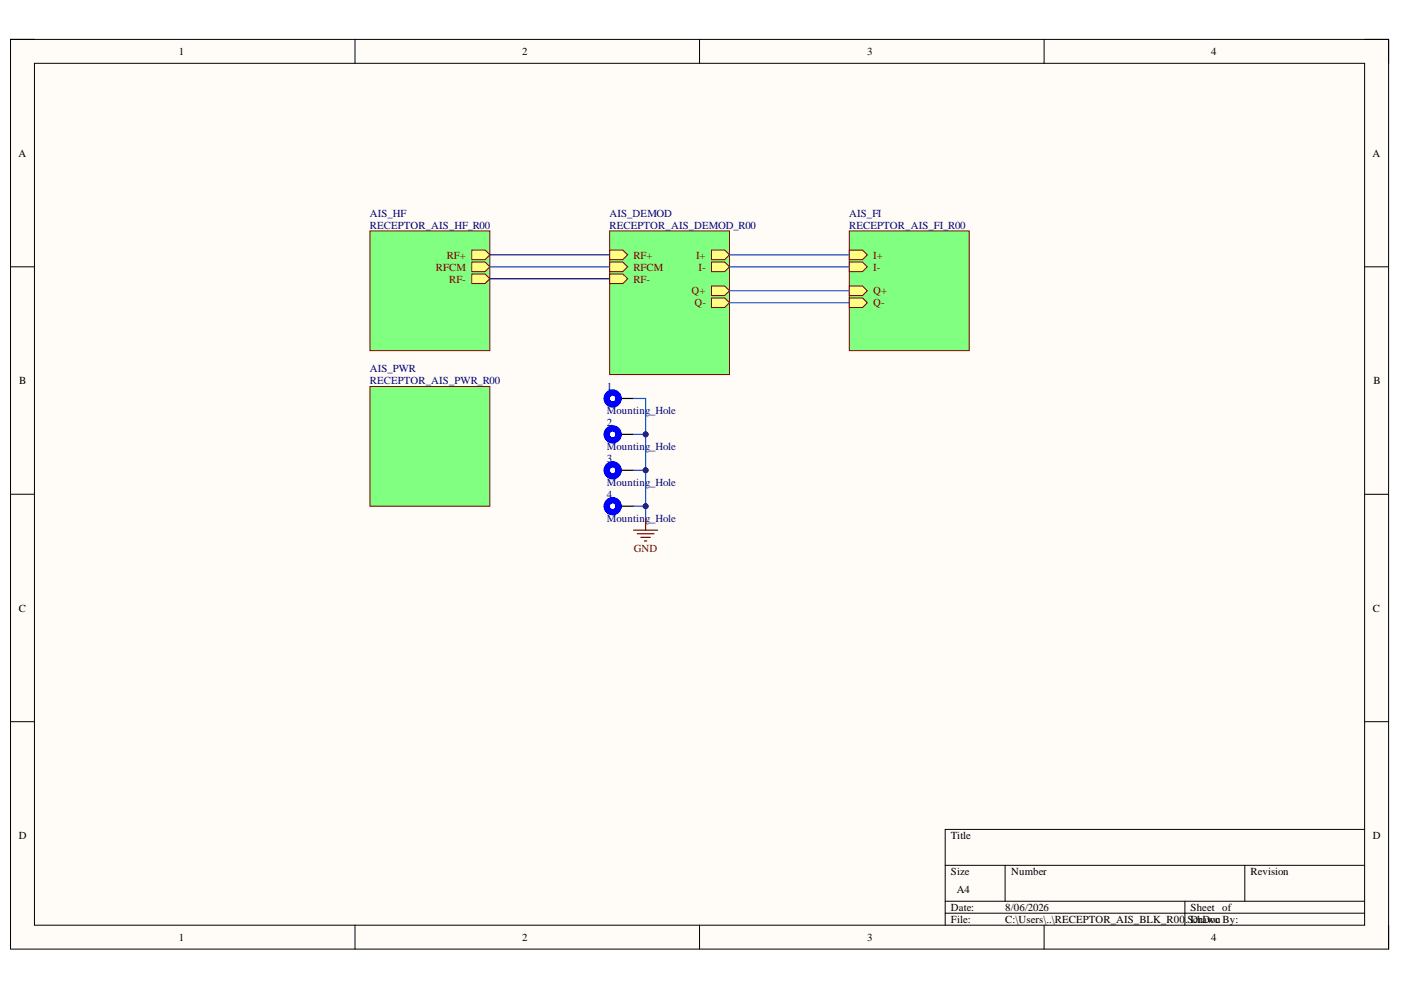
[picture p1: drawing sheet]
<svg xmlns="http://www.w3.org/2000/svg" width="297mm" height="210mm" viewBox="0 0 297 210" stroke-linecap="round" stroke-linejoin="round" font-family="sans-serif">
<path d="M2.2 8.4h292.2v192.8h-292.2z" fill-rule="evenodd" fill="#fffcf8"/>
<path d="M2.2 8.4h292.2v192.8h-292.2z" fill="none" stroke="#000" stroke-width=".21"/>
<path d="M7.3 13.4h282v182.8h-282z" fill-rule="evenodd" fill="#fffcf8"/>
<g fill="none" stroke="#000" stroke-width=".21">
<path d="M2.2 8.3h5.1M7.3 13.4h282v182.8h-282zM75.3 8.3v5.1M148.3 8.3v5.1M221.4 8.4v5M289.3 8.4h5.1v5M2.2 56.6h5.1M289.3 56.6h5.1M2.2 104.8h5.1M289.3 104.8h5.1M2.2 153h5.1M289.3 153h5.1"/>
<path d="M289.3 175.9h-88.9v20.3M75.3 196.2v5M148.3 196.2v5M200.4 183.5h88.9M200.4 191.1h88.9M200.4 193.6h88.9M213.1 183.5v7.6M221.4 196.2v5M251.2 191.1v5.1M263.9 183.5v7.6M294.4 196.2v5"/>
</g>
<path d="M78.4 49h25.5v25.3h-25.5z" fill-rule="evenodd" fill="#80ff80"/>
<path d="M78.4 49h25.5v25.3h-25.5z" fill="none" stroke="#800000" stroke-width=".21"/>
<path d="M100 53h2.8l1.1 1-1.1 1h-2.8z" fill-rule="evenodd" fill="#ffff80"/>
<path d="M100 53h2.8l1.1 1-1.1 1h-2.8z" fill="none" stroke="#800000" stroke-width=".21"/>
<path d="M100 58.1h2.8l1.1 1-1.1 1h-2.8z" fill-rule="evenodd" fill="#ffff80"/>
<path d="M100 58.1h2.8l1.1 1-1.1 1h-2.8z" fill="none" stroke="#800000" stroke-width=".21"/>
<path d="M100 55.6h2.8l1.1 1-1.1 1h-2.8z" fill-rule="evenodd" fill="#ffff80"/>
<path d="M100 55.6h2.8l1.1 1-1.1 1h-2.8z" fill="none" stroke="#800000" stroke-width=".21"/>
<path d="M129.3 49h25.4v30.4h-25.4z" fill-rule="evenodd" fill="#80ff80"/>
<path d="M129.3 49h25.4v30.4h-25.4z" fill="none" stroke="#800000" stroke-width=".21"/>
<path d="M129.3 58.1h2.8l1 1-1 1h-2.8z" fill-rule="evenodd" fill="#ffff80"/>
<path d="M129.3 58.1h2.8l1 1-1 1h-2.8z" fill="none" stroke="#800000" stroke-width=".21"/>
<path d="M129.3 53h2.8l1 1-1 1h-2.8z" fill-rule="evenodd" fill="#ffff80"/>
<path d="M129.3 53h2.8l1 1-1 1h-2.8z" fill="none" stroke="#800000" stroke-width=".21"/>
<path d="M150.9 60.6h2.7l1.1 1-1.1 1.1h-2.7z" fill-rule="evenodd" fill="#ffff80"/>
<path d="M150.9 60.6h2.7l1.1 1-1.1 1.1h-2.7z" fill="none" stroke="#800000" stroke-width=".21"/>
<path d="M150.9 63.2h2.7l1.1 1-1.1 1h-2.7z" fill-rule="evenodd" fill="#ffff80"/>
<path d="M150.9 63.2h2.7l1.1 1-1.1 1h-2.7z" fill="none" stroke="#800000" stroke-width=".21"/>
<path d="M129.3 55.6h2.8l1 1-1 1h-2.8z" fill-rule="evenodd" fill="#ffff80"/>
<path d="M129.3 55.6h2.8l1 1-1 1h-2.8z" fill="none" stroke="#800000" stroke-width=".21"/>
<path d="M150.9 55.6h2.7l1.1 1-1.1 1h-2.7z" fill-rule="evenodd" fill="#ffff80"/>
<path d="M150.9 55.6h2.7l1.1 1-1.1 1h-2.7z" fill="none" stroke="#800000" stroke-width=".21"/>
<path d="M150.9 53h2.7l1.1 1-1.1 1h-2.7z" fill-rule="evenodd" fill="#ffff80"/>
<path d="M150.9 53h2.7l1.1 1-1.1 1h-2.7z" fill="none" stroke="#800000" stroke-width=".21"/>
<path d="M103.9 54h25.4M103.9 59.1h25.4" fill="none" stroke="#000080" stroke-width=".25"/>
<path d="M180.1 49h25.4v25.3h-25.4z" fill-rule="evenodd" fill="#80ff80"/>
<path d="M180.1 49h25.4v25.3h-25.4z" fill="none" stroke="#800000" stroke-width=".21"/>
<path d="M180.1 53h2.8l1 1-1 1.1h-2.8z" fill-rule="evenodd" fill="#ffff80"/>
<path d="M180.1 53h2.8l1 1-1 1.1h-2.8z" fill="none" stroke="#800000" stroke-width=".21"/>
<path d="M180.1 55.6h2.8l1 1-1 1h-2.8z" fill-rule="evenodd" fill="#ffff80"/>
<path d="M180.1 55.6h2.8l1 1-1 1h-2.8z" fill="none" stroke="#800000" stroke-width=".21"/>
<path d="M180.1 60.6h2.8l1 1.1-1 1h-2.8z" fill-rule="evenodd" fill="#ffff80"/>
<path d="M180.1 60.6h2.8l1 1.1-1 1h-2.8z" fill="none" stroke="#800000" stroke-width=".21"/>
<path d="M180.1 63.2h2.8l1 1-1 1h-2.8z" fill-rule="evenodd" fill="#ffff80"/>
<path d="M180.1 63.2h2.8l1 1-1 1h-2.8z" fill="none" stroke="#800000" stroke-width=".21"/>
<path d="M78.4 82h25.5v25.3h-25.5z" fill-rule="evenodd" fill="#80ff80"/>
<path d="M78.4 82h25.5v25.3h-25.5z" fill="none" stroke="#800000" stroke-width=".21"/>
<path d="M103.9 56.6h25.4M154.7 56.6h25.4M154.7 54h25.4M154.7 61.7h25.4M154.7 64.2h25.4M134.3 84.5h2.6v25.4" fill="none" stroke="#15c" stroke-width=".25"/>
<g fill="none" stroke="#00f" stroke-width="1.3">
<circle cx="129.9" cy="84.5" r="1.27"/>
<circle cx="129.9" cy="92.1" r="1.27"/>
<circle cx="129.9" cy="99.7" r="1.27"/>
<circle cx="129.9" cy="107.3" r="1.27"/>
</g>
<path d="M131.8 84.5h2.5M131.8 92.1h2.5M131.8 99.7h2.5M131.8 107.3h2.5" fill="none" stroke="#000" stroke-width=".25"/>
<path d="M134.3 112.4h5.1M135.1 113.2h3.6M135.9 113.9h2M136.6 114.7h.5M136.9 109.9v2.5" fill="none" stroke="#800000" stroke-width=".25"/>
<circle cx="136.9" cy="107.3" r=".51" fill="#000080"/>
<circle cx="136.9" cy="107.3" r=".51" fill="none" stroke="#000080" stroke-width=".21"/>
<circle cx="136.9" cy="99.7" r=".51" fill="#000080"/>
<circle cx="136.9" cy="99.7" r=".51" fill="none" stroke="#000080" stroke-width=".21"/>
<circle cx="136.9" cy="92.1" r=".51" fill="#000080"/>
<circle cx="136.9" cy="92.1" r=".51" fill="none" stroke="#000080" stroke-width=".21"/>
<path d="M134.3 92.1h2.6" fill="none" stroke="#15c" stroke-width=".25"/>
<circle cx="136.9" cy="92.1" r=".51" fill="#000080"/>
<circle cx="136.9" cy="92.1" r=".51" fill="none" stroke="#000080" stroke-width=".21"/>
<path d="M134.3 99.7h2.6" fill="none" stroke="#15c" stroke-width=".25"/>
<circle cx="136.9" cy="99.7" r=".51" fill="#000080"/>
<circle cx="136.9" cy="99.7" r=".51" fill="none" stroke="#000080" stroke-width=".21"/>
<path d="M134.3 107.3h2.6" fill="none" stroke="#15c" stroke-width=".25"/>
<circle cx="136.9" cy="107.3" r=".51" fill="#000080"/>
<circle cx="136.9" cy="107.3" r=".51" fill="none" stroke="#000080" stroke-width=".21"/>
<g font-size="2.3">
<text x="37.9" y="11.7">1</text>
<text x="110.7" y="11.7">2</text>
<text x="183.9" y="11.7">3</text>
<text x="256.8" y="11.7">4</text>
<text x="3.9" y="33.3">A</text>
<text x="291" y="33.3">A</text>
<text x="4.1" y="81.4">B</text>
<text x="291.2" y="81.4">B</text>
<text x="4" y="129.7">C</text>
<text x="291.1" y="129.7">C</text>
<text x="4" y="177.9">D</text>
<text x="201.6" y="177.9">Title</text>
<text x="291.1" y="177.9">D</text>
<text x="201.6" y="185.5">Size</text>
<text x="214.4" y="185.5">Number</text>
<text x="265.1" y="185.5">Revision</text>
<text x="202.9" y="189.3">A4</text>
<text x="201.6" y="193.1">Date:</text>
<text x="201.6" y="195.7">File:</text>
<text x="213.1" y="193.1">8/06/2026</text>
<text x="213.1" y="195.7">C:\Users\..\RECEPTOR_AIS_BLK_R00</text>
<text x="251.2" y="195.7">.</text>
<text x="251.8" y="195.7">SDrawn By:</text>
<text x="252.4" y="193.1">Sheet of</text>
<text x="252.9" y="195.7">chDoc</text>
<text x="37.9" y="199.5">1</text>
<text x="110.7" y="199.5">2</text>
<text x="183.9" y="199.5">3</text>
<text x="256.8" y="199.5">4</text>
</g>
<g font-size="2.3" fill="#000080">
<text x="78.4" y="46">AIS_HF</text>
<text x="129.2" y="46">AIS_DEMOD</text>
<text x="180.1" y="46">AIS_FI</text>
<text x="78.4" y="48.5">RECEPTOR_AIS_HF_R00</text>
<text x="129.2" y="48.5">RECEPTOR_AIS_DEMOD_R00</text>
<text x="180.1" y="48.5">RECEPTOR_AIS_FI_R00</text>
<text x="78.4" y="78.9">AIS_PWR</text>
<text x="78.4" y="81.4">RECEPTOR_AIS_PWR_R00</text>
<text x="128.6" y="82.7">1</text>
<text x="128.6" y="87.8">Mounting_Hole</text>
<text x="128.6" y="90.4">2</text>
<text x="128.6" y="95.5">Mounting_Hole</text>
<text x="128.6" y="98">3</text>
<text x="128.6" y="103.1">Mounting_Hole</text>
<text x="128.6" y="105.6">4</text>
<text x="128.6" y="110.7">Mounting_Hole</text>
</g>
<g font-size="2.3" fill="#800000">
<text x="92.4" y="57.4">RFCM</text>
<text x="94.7" y="54.8">RF+</text>
<text x="95.2" y="59.9">RF-</text>
<text x="134.3" y="59.9">RF-</text>
<text x="134.3" y="54.8">RF+</text>
<text x="134.3" y="57.4">RFCM</text>
<text x="147.6" y="54.8">I+</text>
<text x="148.1" y="57.4">I-</text>
<text x="185.1" y="54.8">I+</text>
<text x="185.1" y="57.4">I-</text>
<text x="146.6" y="62.4">Q+</text>
<text x="147.2" y="65">Q-</text>
<text x="185.1" y="62.4">Q+</text>
<text x="185.1" y="65">Q-</text>
<text x="134.4" y="117">GND</text>
</g>
</svg>
